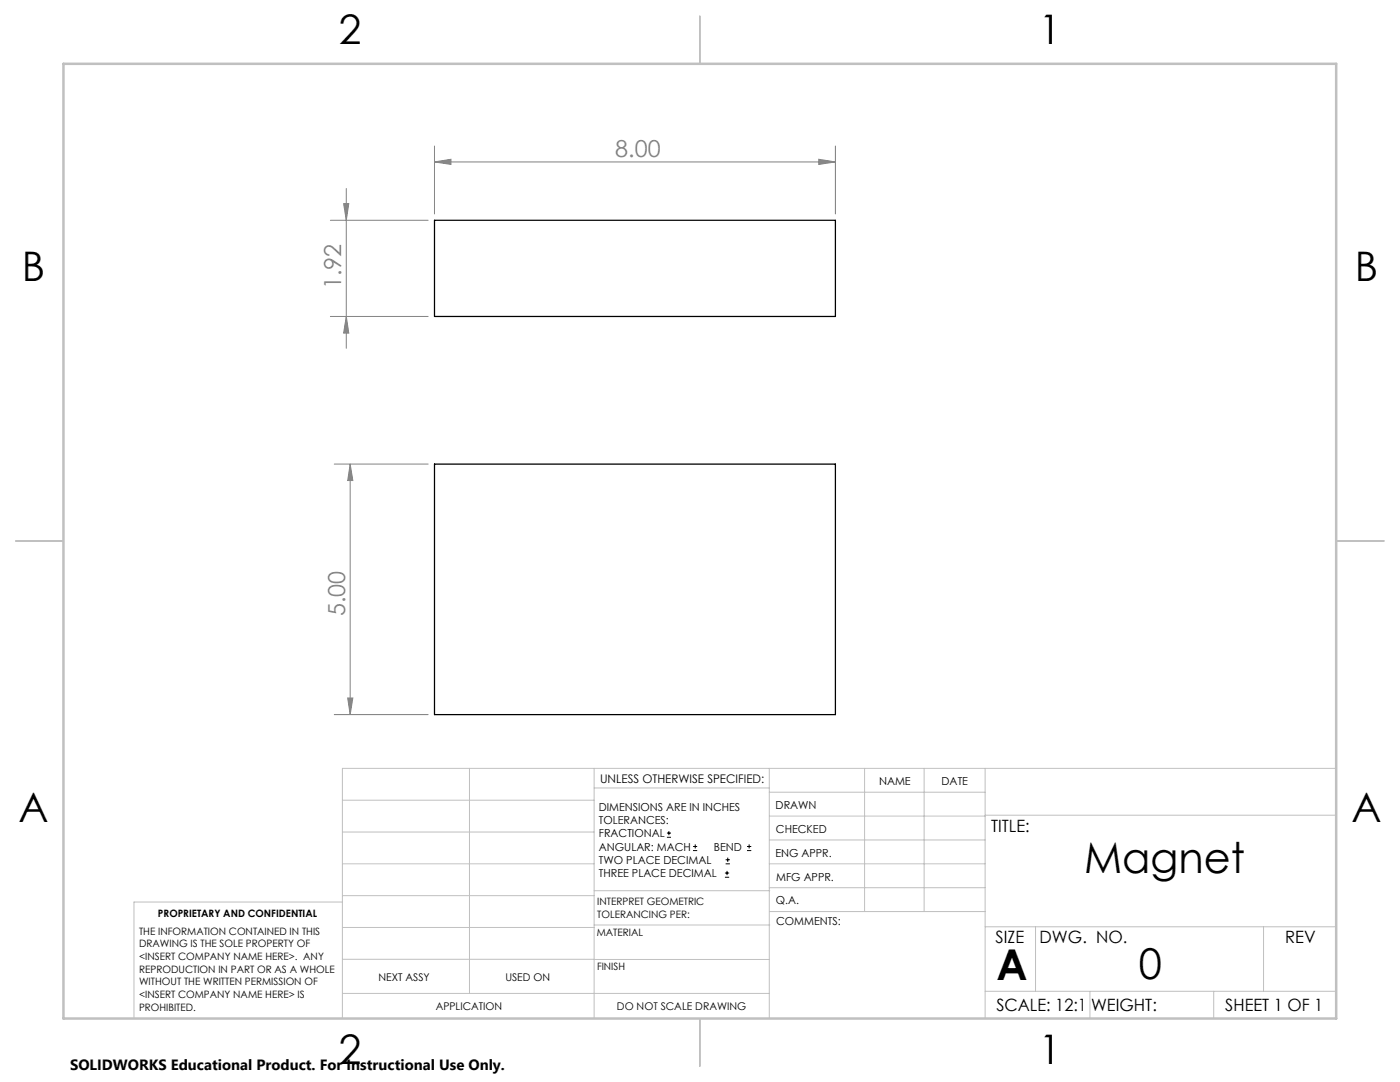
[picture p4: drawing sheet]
<svg xmlns="http://www.w3.org/2000/svg" width="279mm" height="216mm" viewBox="0 0 279 216" stroke-linecap="round" stroke-linejoin="round" font-family="sans-serif">
<path d="M86.7 44h80v19.1h-80zM86.7 92.6h80v50h-80z" fill="none" stroke="#000" stroke-width=".25"/>
<g fill="none" stroke="#000" stroke-width=".2">
<path d="M133.1 167.1h.8M133.1 166.2h.8M133.5 165.8v.9M138.3 169.7h.8M138.3 168.9h.8M138.7 168.5v.8M144.7 175h.8M144.7 174.2h.8M144.8 172.4h.9M144.8 171.6h.9M145.1 173.8v.8M145.2 171.1v.9"/>
<path d="M149.1 169.7h.8M149.1 168.9h.8M149.5 168.5v.8"/>
</g>
<g fill="none" stroke="#808080" stroke-width=".2">
<path d="M69.1 37.6v31.9M86.7 32.3l3.3-.5v1zM86.7 29.1v13.6M86.7 32.3h80M163.4 31.8l3.3 .5-3.3 .5zM166.7 29.1v13.6M65.9 44h19.5M68.6 40.6h1l-.5 3.4zM65.9 63.1h19.5M69.1 63.1l.5 3.4h-1zM66.7 92.6h18.7M69.9 92.6l.5 3.3h-1z"/>
<path d="M69.9 92.6v50M69.4 139.3h1l-.5 3.3zM66.7 142.6h18.7"/>
</g>
<g fill="none" stroke="#c0c0c0" stroke-width=".2">
<path d="M68.3 159.7h50.3M93.7 153.3v44.9M118.6 153.3v49.9M118.6 157.2h34.9M153.5 153.3v49.9M153.5 158.1h43.1M172.5 153.3v28.6M184.4 153.3v28.6M196.6 153.3v49.9M266.7 153.3h-198.4v49.9M68.3 178.7h50.3M68.3 172.4h50.3"/>
<path d="M68.3 166h50.3M68.3 180h-41.6v23.2M118.6 177.7h35M153.5 167.6h43.1M153.5 162.8h43.1M153.5 172.4h43.1M153.5 177.1h43.1M196.6 162.7h70.1M68.3 198.2h85.2M68.3 191.4l85.2 .1M68.3 185.1h50.3M118.6 184.6h35"/>
<path d="M153.6 181.9h43M196.6 197.8h70.1M196.6 184.9h70.1M206.7 184.9v12.9M217.5 197.8v5.4M242.2 197.8v5.4M252.2 184.9v12.9"/>
</g>
<path d="M139.7 3.2v9.5M3.1 107.9h9.6M266.7 107.9h9.5M139.7 203.2v9.6" fill="none" stroke="#c0c0c0" stroke-width=".25"/>
<path d="M12.7 12.7h254v190.5h-254z" fill="none" stroke="#c0c0c0" stroke-width=".5"/>
<g fill="#808080">
<path d="M163.4 31.8l3.3 .5-3.3 .5zM86.7 32.3l3.3-.5v1z"/>
<path d="M69.9 92.6l.5 3.3h-1zM69.4 139.3h1l-.5 3.3zM68.6 40.6h1l-.5 3.4zM69.1 63.1l.5 3.4h-1z"/>
</g>
<g font-size="8.5">
<text x="216.3" y="174.2">Magnet</text>
<text x="198.9" y="195.5">A</text>
<text x="227.3" y="195.4">0</text>
</g>
<g font-size="8.1">
<text x="67.6" y="8.9">2</text>
<text x="207.3" y="8.9">1</text>
<text x="4.4" y="56.1">B</text>
<text x="270.4" y="56.1">B</text>
<text x="3.7" y="164.1">A</text>
<text x="269.7" y="164.1">A</text>
<text x="67.6" y="212.4">2</text>
<text x="207.3" y="212.4">1</text>
</g>
<g font-size="4.7" fill="#808080">
<text x="122.8" y="31.3">8.00</text>
<text x="68.1" y="57.7" transform="rotate(-90 68.1 57.7)">1.92</text>
<text x="68.9" y="123" transform="rotate(-90 68.9 123)">5.00</text>
</g>
<g font-size="3.4">
<text x="197.8" y="166">TITLE:</text>
<text x="198.7" y="188.1">SIZE</text>
<text x="207.5" y="188.1">DWG. NO.</text>
<text x="256.5" y="188.2">REV</text>
<text x="198.8" y="201.7">SCALE: 12:1</text>
<text x="217.7" y="201.8">WEIGHT:</text>
<text x="244.5" y="201.7">SHEET 1 OF 1</text>
</g>
<text font-size="3" x="14" y="213.5">SOLIDWORKS Educational Product. For Instructional Use Only.</text>
<text font-size="2.4" x="119.8" y="156.2">UNLESS OTHERWISE SPECIFIED:</text>
<g font-size="2.2">
<text x="119.5" y="161.8">DIMENSIONS ARE IN INCHES</text>
<text x="154.8" y="161.4">DRAWN</text>
<text x="175.4" y="156.6">NAME</text>
<text x="187.9" y="156.7">DATE</text>
<text x="119.5" y="164.4">TOLERANCES:</text>
<text x="119.5" y="167.1">FRACTIONAL</text>
<text x="154.9" y="166.3">CHECKED</text>
<text x="119.5" y="169.7">ANGULAR: MACH</text>
<text x="119.5" y="172.4">TWO PLACE DECIMAL</text>
<text x="142.5" y="169.7">BEND</text>
<text x="154.8" y="170.9">ENG APPR.</text>
<text x="119.5" y="175">THREE PLACE DECIMAL</text>
<text x="154.9" y="175.7">MFG APPR.</text>
<text x="154.9" y="180.4">Q.A.</text>
<text x="154.9" y="184.6">COMMENTS:</text>
</g>
<g font-size="2.1">
<text x="75.5" y="195.7">NEXT ASSY</text>
<text x="100.9" y="195.7">USED ON</text>
<text x="86.9" y="201.5">APPLICATION</text>
<text x="123.1" y="201.6">DO NOT SCALE DRAWING</text>
</g>
<g font-size="2">
<text x="31.5" y="182.9">PROPRIETARY AND CONFIDENTIAL</text>
<text x="119.2" y="180.6">INTERPRET GEOMETRIC</text>
<text x="119.2" y="183.1">TOLERANCING PER:</text>
<text x="27.8" y="186.5">THE INFORMATION CONTAINED IN THIS</text>
<text x="27.8" y="189">DRAWING IS THE SOLE PROPERTY OF</text>
<text x="27.8" y="191.6">&lt;INSERT COMPANY NAME HERE&gt;. ANY</text>
<text x="119.1" y="186.7">MATERIAL</text>
<text x="27.8" y="194.1">REPRODUCTION IN PART OR AS A WHOLE</text>
<text x="27.8" y="196.6">WITHOUT THE WRITTEN PERMISSION OF</text>
<text x="119.1" y="193.5">FINISH</text>
<text x="27.8" y="199.1">&lt;INSERT COMPANY NAME HERE&gt; IS</text>
<text x="27.8" y="201.7">PROHIBITED.</text>
</g>
</svg>
